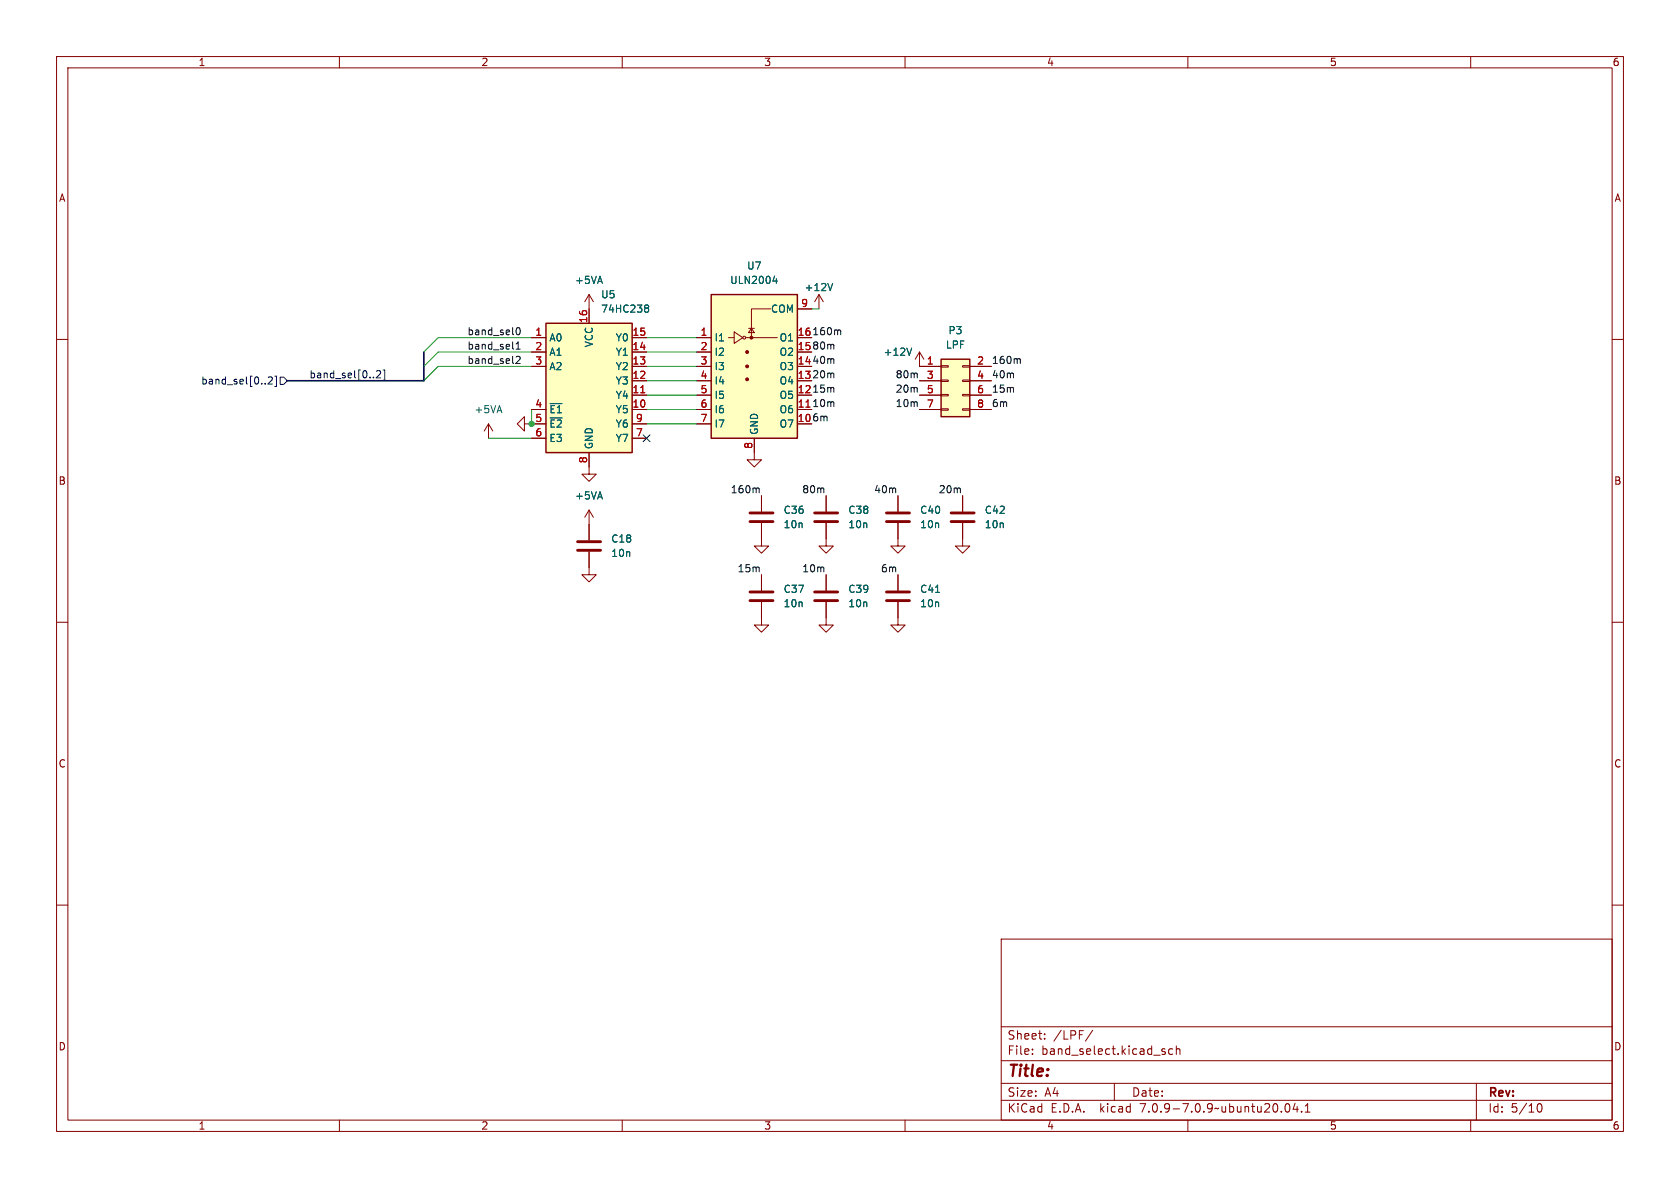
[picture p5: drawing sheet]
<svg xmlns="http://www.w3.org/2000/svg" width="297mm" height="210mm" viewBox="0 0 297 210" stroke-linecap="round" stroke-linejoin="round" font-family="sans-serif">
<g fill="none" stroke="#840000" stroke-width=".18">
<path d="M10 10h277v190h-277zM12 12h273v186h-273zM60 10v2M110 10v2M160 10v2M210 10v2M260 10v2M10 60h2M94 59.7h2.5M104.1 52.1v5.1M104.1 52.1l-.7 1.2M104.1 52.1l.8 1.2"/>
<path d="M111.8 59.7h2.5M123.2 59.7h2.5M128.8 59.7h1M129.8 58.7l1.5 1-1.5 1zM131.8 59.7h5.6M132.3 58h1M132.8 58l.5 .8h-1zM136.3 54.6h-3.5v5.1M141 59.7h2.5M141 54.6h2.5M144.8 52.1l-.8 1.2M144.8 52.1v2.5"/>
<path d="M144.8 52.1l.7 1.2M285 60h2M86.4 74.9l-.8 1.3M86.4 74.9v2.6M86.4 74.9l.7 1.3M92.7 74.9v1.3l-1.3-1.3 1.3-1.2v1.2h3.8M94 64.8h2.5M94 72.4h2.5M94 62.2h2.5M94 77.5h2.5M111.8 64.8h2.5M111.8 67.3h2.5"/>
<path d="M111.8 69.9h2.5M111.8 72.4h2.5M111.8 74.9h2.5M111.8 62.2h2.5M111.8 77.5h2.5M123.2 64.8h2.5M123.2 67.3h2.5M123.2 69.9h2.5M123.2 72.4h2.5M123.2 74.9h2.5M123.2 62.2h2.5M133.3 77.5v3.8h-1.2l1.2 1.3 1.3-1.3h-1.3"/>
<path d="M141 64.8h2.5M141 67.3h2.5M141 69.9h2.5M141 72.4h2.5M141 74.9h2.5M141 62.2h2.5M162.6 62.2l-.8 1.3M162.6 62.2v2.6h3.8M162.6 62.2l.7 1.3M162.6 67.3h3.8M162.6 69.9h3.8M162.6 72.4h3.8"/>
<path d="M166.4 72.3h1.2v.2h-1.2zM166.4 69.7h1.2v.3h-1.2zM166.4 67.2h1.2v.2h-1.2zM166.4 64.6h1.2v.3h-1.2zM170.2 72.3h1.2v.2h-1.2zM170.2 69.7h1.2v.3h-1.2zM170.2 67.2h1.2v.2h-1.2zM170.2 64.6h1.2v.3h-1.2zM171.4 64.8h3.9M171.4 67.3h3.9M171.4 69.9h3.9M171.4 72.4h3.9"/>
<path d="M104.1 97.5v4.1h-1.2l1.2 1.3 1.3-1.3h-1.3M104.1 80v3.8h-1.2l1.2 1.3 1.3-1.3h-1.3M104.1 90.2v5.3M104.1 90.2l-.7 1.2M104.1 90.2l.8 1.2M134.6 92.5v4h-1.3l1.3 1.3 1.3-1.3h-1.3M134.6 87.6v2.8M146 92.5v4h-1.2l1.2 1.3 1.3-1.3h-1.3M146 87.6v2.8M158.7 92.5v4h-1.2l1.2 1.3 1.3-1.3h-1.3M158.7 87.6v2.8M170.2 92.5v4h-1.3l1.3 1.3 1.2-1.3h-1.2"/>
<path d="M170.2 87.6v2.8M10 110h2M134.6 106.4v4.1h-1.3l1.3 1.3 1.3-1.3h-1.3M134.6 101.6v2.8M146 106.4v4.1h-1.2l1.2 1.3 1.3-1.3h-1.3M146 101.6v2.8M158.7 106.4v4.1h-1.2l1.2 1.3 1.3-1.3h-1.3M158.7 101.6v2.8M285 110h2M10 160h2M285 160h2M177 166h108v32h-108z"/>
<path d="M60 198v2M110 198v2M160 198v2M177 194.5h108M177 191.5h108M177 187.5h108M177 181.5h108M182.5 186.3v.1M182.5 185.5v.1M184.7 183.6v.1M184.7 182.8v.1M193.2 182.1l-1.3 2"/>
<path d="M197 191.5v3M205.8 185.9l.2 .2-.2 .3M205.8 185.4l.2 .1M207.3 185.5l-.4-.1-.3 .3v.4l.1 .2h.6M208 185.5l.2-.1 .3 .1 .1 .9M208 184.9v1.5M210 198v2M227.3 195.2l.2-.1a.81 .81 0 0 1 .6 .6 .81 .81 0 0 1-.3 .8l-.1 .1a.81 .81 0 0 1-.4-1.4zM229 195l-.4 1.1h.9M229.3 195.6v1M230.1 196.5v.1M230.7 196.6h.9"/>
<path d="M230.7 195.5l.5-.4v1.5M260 198v2M261 191.5v6.5M271.7 195.7l.2-.5 .2-.1a.8 .8 0 0 1 .5 .7 .8 .8 0 0 1-.5 .8l-.2-.1-.2-.5"/>
<circle cx="131.6" cy="59.7" r=".25"/>
</g>
<path d="M114.1 54.4l.1 .1M114.1 54l.3-.1 .2 .1 .1 .2-.3 .3M114.2 54.5h.2M114.2 54.5h-.1M114.4 54.5l.3 .2-.1 .4-.2 .1-.3-.1M136.6 49.7h.8M137.3 49.3v.8M147.2 50.1l-.4 1.3M97.3 71.3h2.1M161.2 61.5l-.5 1.3M165.4 104.7h.7" fill="none" stroke="#006464" stroke-width=".18"/>
<g fill="#ffffc2" stroke="#ffffc2" stroke-width=".18">
<path d="M166.4 63.5h5v10.2h-5z"/>
<path d="M125.7 52.1h15.3v25.4h-15.3z"/>
<path d="M96.5 57.2h15.3v22.8h-15.3z"/>
</g>
<path d="M96.5 57.2h15.3v22.8h-15.3zM125.7 52.1h15.3v25.4h-15.3zM166.4 63.5h5v10.2h-5z" fill="none" stroke="#840000" stroke-width=".25"/>
<g fill="#840000" stroke="#840000" stroke-width=".18">
<circle cx="132.1" cy="67.1" r=".25"/>
<circle cx="132.1" cy="64.8" r=".25"/>
<circle cx="132.1" cy="62.2" r=".25"/>
<circle cx="132.8" cy="59.7" r=".25"/>
</g>
<path d="M113.3 69.4h.7M142.5 72h.7" fill="none" stroke="#a90000" stroke-width=".18"/>
<g fill="none" stroke="#840000" stroke-width=".51">
<path d="M102.1 97.3h4.1M102.1 95.8h4.1M132.6 92.2h4.1M132.6 90.7h4.1M144 92.2h4.1M144 90.7h4.1M156.7 92.2h4.1M156.7 90.7h4.1M168.1 92.2h4.1M168.1 90.7h4.1M132.6 106.2h4.1M132.6 104.6h4.1"/>
<path d="M144 106.2h4.1M144 104.6h4.1M156.7 106.2h4.1M156.7 104.6h4.1"/>
</g>
<path d="M47.4 66.7l.5-.1 .3 .4-.8 .9h.8M48.6 66.5h.3v1.8h-.3M49.5 66.7h.7l.6 .6-.6 .6h-.7zM66.6 65.6l.4-.1 .3 .4-.8 .9h.8M67.7 65.4h.3v1.8h-.3M113.7 76.9l1.2 1.2M114.9 76.9l-1.2 1.2" fill="none" stroke="#000084" stroke-width=".18"/>
<path d="M91.2 58.4l.2-.4 .1-.1a.68 .68 0 0 1 .5 .6 .68 .68 0 0 1-.5 .7l-.1-.1-.2-.4M148.3 58.3l.3 .2v.7M91.2 63.1l.5-.1 .3 .4-.8 .9h.8M91.2 61.7h.8M91.2 60.8l.4-.4v1.3M180 63.4l.4 .2v.7M133.9 86.3l.3 .2v.6" fill="none" stroke="#0f0f0f" stroke-width=".18"/>
<path d="M74.9 62.2v5.1h-24.1" fill="none" stroke="#000084" stroke-width=".3"/>
<g fill="none" stroke="#009600" stroke-width=".18">
<path d="M94 59.7h-16.5l-2.6 2.5M114.3 59.7h8.9M143.5 54.6h1.3M86.4 77.5h7.6M94 64.8h-16.5l-2.6 2.5M94 62.2h-16.5l-2.6 2.6M94 72.4v2.5M114.3 72.4h8.9M114.3 74.9h8.9M114.3 67.3h8.9M114.3 64.8h8.9M114.3 62.2h8.9"/>
<path d="M114.3 69.9h8.9"/>
</g>
<circle cx="94" cy="74.9" r=".46" fill="#009600" stroke="#009600" stroke-width=".18"/>
<text font-size="2.8" fill="#840000" x="178" y="190.9">Title:</text>
<g font-size="2.1" fill="#840000">
<text x="178" y="184">Sheet:</text>
<text x="186.2" y="184">/LPF/</text>
<text x="178" y="186.7">File:</text>
<text x="184.1" y="186.7">band_select.kicad_sch</text>
<text x="178" y="196.9">KiCad</text>
<text x="178" y="194.1">Size:</text>
<text x="184.7" y="194.1">A4</text>
<text x="185.7" y="196.9">E.D.A.</text>
<text x="194.6" y="196.9">kicad</text>
<text x="200" y="194.1">Date:</text>
<text x="201.8" y="196.9">7.0.9-7.0.9~ubuntu20.04.1</text>
<text x="263" y="194.3">Rev:</text>
<text x="263" y="196.9">Id:</text>
<text x="267.1" y="196.9">5/10</text>
</g>
<g font-size="1.8" fill="#840000">
<text x="35" y="11.9">1</text>
<text x="85" y="11.9">2</text>
<text x="135" y="11.9">3</text>
<text x="185" y="11.9">4</text>
<text x="235" y="11.9">5</text>
<text x="285" y="11.9">6</text>
<text x="10.3" y="35.9">A</text>
<text x="285.3" y="35.9">A</text>
<text x="10.3" y="85.9">B</text>
<text x="285.3" y="85.9">B</text>
<text x="10.3" y="135.9">C</text>
<text x="285.3" y="135.9">C</text>
<text x="10.3" y="185.9">D</text>
<text x="285.3" y="185.9">D</text>
<text x="35" y="199.9">1</text>
<text x="85" y="199.9">2</text>
<text x="135" y="199.9">3</text>
<text x="185" y="199.9">4</text>
<text x="235" y="199.9">5</text>
<text x="285" y="199.9">6</text>
</g>
<g font-size="1.8" fill="#006464">
<text x="132" y="47.9">U7</text>
<text x="101.6" y="50.4">+5VA</text>
<text x="106.2" y="52.9">U5</text>
<text x="129" y="50.4">ULN2004</text>
<text x="142.1" y="51.7">+12V</text>
<text x="106.2" y="55.5">74HC238</text>
<text x="136.2" y="55.5">COM</text>
<text x="167.6" y="59.3">P3</text>
<text x="97" y="60.6">A0</text>
<text x="97" y="63.1">A1</text>
<text x="97" y="65.6">A2</text>
<text x="105" y="61.5" transform="rotate(-90 105 61.5)">VCC</text>
<text x="108.8" y="65.6">Y2</text>
<text x="108.8" y="63.1">Y1</text>
<text x="108.8" y="60.6">Y0</text>
<text x="126.2" y="60.6">I1</text>
<text x="126.2" y="63.1">I2</text>
<text x="126.2" y="65.6">I3</text>
<text x="137.7" y="65.6">O3</text>
<text x="137.7" y="63.1">O2</text>
<text x="137.7" y="60.6">O1</text>
<text x="156.1" y="63.1">+12V</text>
<text x="167.1" y="61.8">LPF</text>
<text x="108.8" y="70.7">Y4</text>
<text x="108.8" y="68.2">Y3</text>
<text x="126.2" y="68.2">I4</text>
<text x="126.2" y="70.7">I5</text>
<text x="137.7" y="70.7">O5</text>
<text x="137.7" y="68.2">O4</text>
<text x="83.8" y="73.3">+5VA</text>
<text x="97" y="73.3">~{E1}</text>
<text x="97" y="75.8">~{E2}</text>
<text x="108.8" y="73.3">Y5</text>
<text x="108.8" y="75.8">Y6</text>
<text x="126.2" y="73.3">I6</text>
<text x="126.2" y="75.8">I7</text>
<text x="134.2" y="77" transform="rotate(-90 134.2 77)">GND</text>
<text x="137.7" y="75.8">O7</text>
<text x="137.7" y="73.3">O6</text>
<text x="97" y="78.3">E3</text>
<text x="105" y="79.5" transform="rotate(-90 105 79.5)">GND</text>
<text x="108.8" y="78.3">Y7</text>
<text x="101.6" y="88.5">+5VA</text>
<text x="138.4" y="91">C36</text>
<text x="138.4" y="93.6">10n</text>
<text x="149.9" y="91">C38</text>
<text x="149.9" y="93.6">10n</text>
<text x="162.6" y="91">C40</text>
<text x="162.6" y="93.6">10n</text>
<text x="174" y="91">C42</text>
<text x="174" y="93.6">10n</text>
<text x="108" y="96.1">C18</text>
<text x="108" y="98.7">10n</text>
<text x="138.4" y="105">C37</text>
<text x="138.4" y="107.5">10n</text>
<text x="149.9" y="105">C39</text>
<text x="149.9" y="107.5">10n</text>
<text x="162.6" y="105">C41</text>
<text x="162.6" y="107.5">10n</text>
</g>
<g font-size="1.8" fill="#0f0f0f">
<text x="82.5" y="59.3">band_sel0</text>
<text x="143.5" y="59.3">160m</text>
<text x="82.5" y="61.9">band_sel1</text>
<text x="82.5" y="64.4">band_sel2</text>
<text x="143.5" y="61.9">80m</text>
<text x="143.5" y="64.4">40m</text>
<text x="175.3" y="64.4">160m</text>
<text x="143.5" y="69.5">15m</text>
<text x="143.5" y="67">20m</text>
<text x="158.2" y="67">80m</text>
<text x="158.2" y="69.5">20m</text>
<text x="175.3" y="67">40m</text>
<text x="175.3" y="69.5">15m</text>
<text x="143.5" y="72">10m</text>
<text x="143.5" y="74.6">6m</text>
<text x="158.2" y="72">10m</text>
<text x="175.3" y="72">6m</text>
<text x="129.1" y="87.3">160m</text>
<text x="141.7" y="87.3">80m</text>
<text x="154.4" y="87.3">40m</text>
<text x="165.9" y="87.3">20m</text>
<text x="130.3" y="101.3">15m</text>
<text x="141.7" y="101.3">10m</text>
<text x="155.6" y="101.3">6m</text>
</g>
<g font-size="1.8" fill="#a90000">
<text x="94.5" y="59.4">1</text>
<text x="103.9" y="57.2" transform="rotate(-90 103.9 57.2)">16</text>
<text x="111.7" y="59.4">15</text>
<text x="123.8" y="59.4">1</text>
<text x="140.9" y="59.4">16</text>
<text x="141.5" y="54.4">9</text>
<text x="94.5" y="62">2</text>
<text x="94.5" y="64.5">3</text>
<text x="111.7" y="64.5">13</text>
<text x="111.7" y="62">14</text>
<text x="123.8" y="62">2</text>
<text x="123.8" y="64.5">3</text>
<text x="140.9" y="64.5">14</text>
<text x="140.9" y="62">15</text>
<text x="163.8" y="64.5">1</text>
<text x="172.6" y="64.5">2</text>
<text x="111.7" y="69.6">11</text>
<text x="111.7" y="67.1">12</text>
<text x="123.8" y="67.1">4</text>
<text x="123.8" y="69.6">5</text>
<text x="140.9" y="69.6">12</text>
<text x="140.9" y="67.1">13</text>
<text x="163.8" y="67.1">3</text>
<text x="163.8" y="69.6">5</text>
<text x="172.6" y="67.1">4</text>
<text x="172.6" y="69.6">6</text>
<text x="94.5" y="72.1">4</text>
<text x="94.5" y="74.7">5</text>
<text x="94.5" y="77.2">6</text>
<text x="111.7" y="72.1">10</text>
<text x="112.3" y="77.2">7</text>
<text x="112.3" y="74.7">9</text>
<text x="123.8" y="72.1">6</text>
<text x="123.8" y="74.7">7</text>
<text x="140.9" y="74.7">10</text>
<text x="140.9" y="72.1">11</text>
<text x="163.8" y="72.1">7</text>
<text x="172.6" y="72.1">8</text>
<text x="103.9" y="82" transform="rotate(-90 103.9 82)">8</text>
<text x="133.1" y="79.4" transform="rotate(-90 133.1 79.4)">8</text>
</g>
<g font-size="1.8" fill="#000084">
<text x="35.5" y="68.2">band_sel[0..2]</text>
<text x="54.6" y="67">band_sel[0..2]</text>
</g>
</svg>
